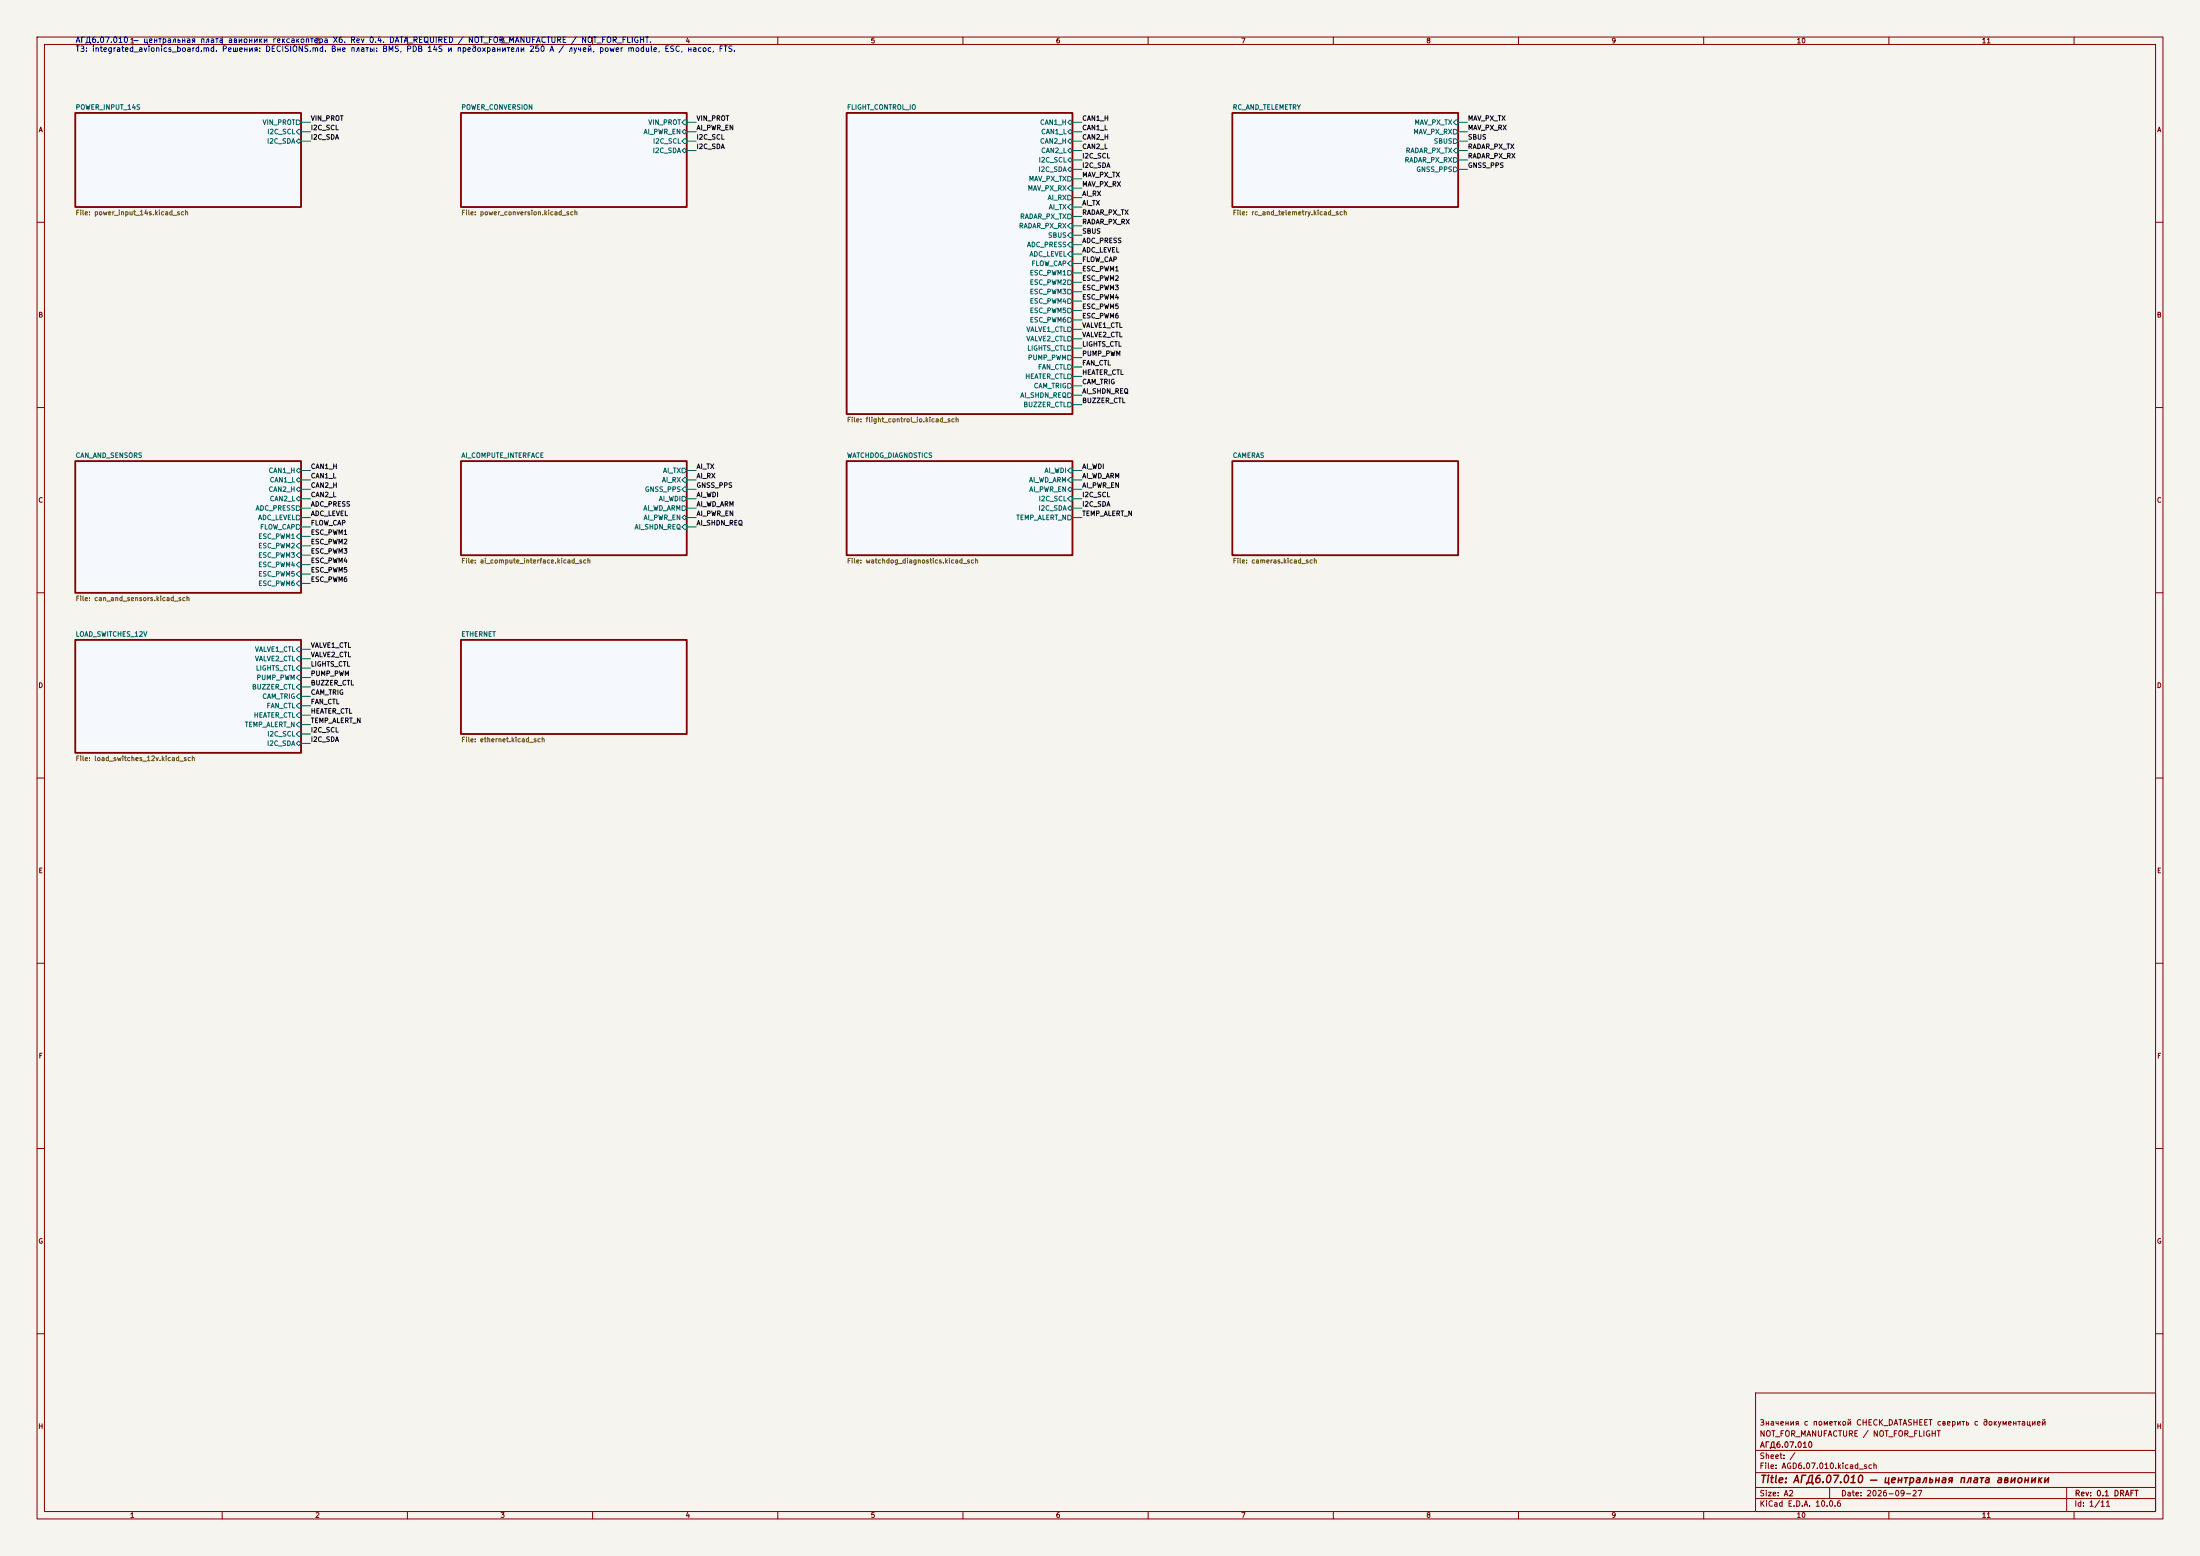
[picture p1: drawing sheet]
(kicad_sch (version 20260101) (generator "eeschema") (generator_version "10.0") (paper "A2") (title_block (title "АГД6.07.010 — центральная плата авионики") (date "2026-09-27") (rev "0.1 DRAFT") (company "АГД6.07.010") (comment 1 "NOT_FOR_MANUFACTURE / NOT_FOR_FLIGHT") (comment 2 "Значения с пометкой CHECK_DATASHEET сверить с документацией")) (lib_symbols ) (text "АГД6.07.010 — центральная плата авионики гексакоптера X6. Rev 0.4. DATA_REQUIRED / NOT_FOR_MANUFACTURE / NOT_FOR_FLIGHT.\nТЗ: integrated_avionics_board.md. Решения: DECISIONS.md. Вне платы: BMS, PDB 14S и предохранители 250 A / лучей, power module, ESC, насос, FTS." (exclude_from_sim no) (at 20.32 10.16 0) (effects (font (size 1.5 1.5)) (justify left top)))
(wire (pts (xy 81.28 33.02) (xy 83.82 33.02)) (stroke (width 0) (type default)))
(label "VIN_PROT" (at 83.82 33.02 0) (effects (font (size 1.27 1.27)) (justify left bottom)))
(wire (pts (xy 81.28 35.56) (xy 83.82 35.56)) (stroke (width 0) (type default)))
(label "I2C_SCL" (at 83.82 35.56 0) (effects (font (size 1.27 1.27)) (justify left bottom)))
(wire (pts (xy 81.28 38.1) (xy 83.82 38.1)) (stroke (width 0) (type default)))
(label "I2C_SDA" (at 83.82 38.1 0) (effects (font (size 1.27 1.27)) (justify left bottom)))
(wire (pts (xy 185.42 33.02) (xy 187.96 33.02)) (stroke (width 0) (type default)))
(label "VIN_PROT" (at 187.96 33.02 0) (effects (font (size 1.27 1.27)) (justify left bottom)))
(wire (pts (xy 185.42 35.56) (xy 187.96 35.56)) (stroke (width 0) (type default)))
(label "AI_PWR_EN" (at 187.96 35.56 0) (effects (font (size 1.27 1.27)) (justify left bottom)))
(wire (pts (xy 185.42 38.1) (xy 187.96 38.1)) (stroke (width 0) (type default)))
(label "I2C_SCL" (at 187.96 38.1 0) (effects (font (size 1.27 1.27)) (justify left bottom)))
(wire (pts (xy 185.42 40.64) (xy 187.96 40.64)) (stroke (width 0) (type default)))
(label "I2C_SDA" (at 187.96 40.64 0) (effects (font (size 1.27 1.27)) (justify left bottom)))
(wire (pts (xy 289.56 33.02) (xy 292.1 33.02)) (stroke (width 0) (type default)))
(label "CAN1_H" (at 292.1 33.02 0) (effects (font (size 1.27 1.27)) (justify left bottom)))
(wire (pts (xy 289.56 35.56) (xy 292.1 35.56)) (stroke (width 0) (type default)))
(label "CAN1_L" (at 292.1 35.56 0) (effects (font (size 1.27 1.27)) (justify left bottom)))
(wire (pts (xy 289.56 38.1) (xy 292.1 38.1)) (stroke (width 0) (type default)))
(label "CAN2_H" (at 292.1 38.1 0) (effects (font (size 1.27 1.27)) (justify left bottom)))
(wire (pts (xy 289.56 40.64) (xy 292.1 40.64)) (stroke (width 0) (type default)))
(label "CAN2_L" (at 292.1 40.64 0) (effects (font (size 1.27 1.27)) (justify left bottom)))
(wire (pts (xy 289.56 43.18) (xy 292.1 43.18)) (stroke (width 0) (type default)))
(label "I2C_SCL" (at 292.1 43.18 0) (effects (font (size 1.27 1.27)) (justify left bottom)))
(wire (pts (xy 289.56 45.72) (xy 292.1 45.72)) (stroke (width 0) (type default)))
(label "I2C_SDA" (at 292.1 45.72 0) (effects (font (size 1.27 1.27)) (justify left bottom)))
(wire (pts (xy 289.56 48.26) (xy 292.1 48.26)) (stroke (width 0) (type default)))
(label "MAV_PX_TX" (at 292.1 48.26 0) (effects (font (size 1.27 1.27)) (justify left bottom)))
(wire (pts (xy 289.56 50.8) (xy 292.1 50.8)) (stroke (width 0) (type default)))
(label "MAV_PX_RX" (at 292.1 50.8 0) (effects (font (size 1.27 1.27)) (justify left bottom)))
(wire (pts (xy 289.56 53.34) (xy 292.1 53.34)) (stroke (width 0) (type default)))
(label "AI_RX" (at 292.1 53.34 0) (effects (font (size 1.27 1.27)) (justify left bottom)))
(wire (pts (xy 289.56 55.88) (xy 292.1 55.88)) (stroke (width 0) (type default)))
(label "AI_TX" (at 292.1 55.88 0) (effects (font (size 1.27 1.27)) (justify left bottom)))
(wire (pts (xy 289.56 58.42) (xy 292.1 58.42)) (stroke (width 0) (type default)))
(label "RADAR_PX_TX" (at 292.1 58.42 0) (effects (font (size 1.27 1.27)) (justify left bottom)))
(wire (pts (xy 289.56 60.96) (xy 292.1 60.96)) (stroke (width 0) (type default)))
(label "RADAR_PX_RX" (at 292.1 60.96 0) (effects (font (size 1.27 1.27)) (justify left bottom)))
(wire (pts (xy 289.56 63.5) (xy 292.1 63.5)) (stroke (width 0) (type default)))
(label "SBUS" (at 292.1 63.5 0) (effects (font (size 1.27 1.27)) (justify left bottom)))
(wire (pts (xy 289.56 66.04) (xy 292.1 66.04)) (stroke (width 0) (type default)))
(label "ADC_PRESS" (at 292.1 66.04 0) (effects (font (size 1.27 1.27)) (justify left bottom)))
(wire (pts (xy 289.56 68.58) (xy 292.1 68.58)) (stroke (width 0) (type default)))
(label "ADC_LEVEL" (at 292.1 68.58 0) (effects (font (size 1.27 1.27)) (justify left bottom)))
(wire (pts (xy 289.56 71.12) (xy 292.1 71.12)) (stroke (width 0) (type default)))
(label "FLOW_CAP" (at 292.1 71.12 0) (effects (font (size 1.27 1.27)) (justify left bottom)))
(wire (pts (xy 289.56 73.66) (xy 292.1 73.66)) (stroke (width 0) (type default)))
(label "ESC_PWM1" (at 292.1 73.66 0) (effects (font (size 1.27 1.27)) (justify left bottom)))
(wire (pts (xy 289.56 76.2) (xy 292.1 76.2)) (stroke (width 0) (type default)))
(label "ESC_PWM2" (at 292.1 76.2 0) (effects (font (size 1.27 1.27)) (justify left bottom)))
(wire (pts (xy 289.56 78.74) (xy 292.1 78.74)) (stroke (width 0) (type default)))
(label "ESC_PWM3" (at 292.1 78.74 0) (effects (font (size 1.27 1.27)) (justify left bottom)))
(wire (pts (xy 289.56 81.28) (xy 292.1 81.28)) (stroke (width 0) (type default)))
(label "ESC_PWM4" (at 292.1 81.28 0) (effects (font (size 1.27 1.27)) (justify left bottom)))
(wire (pts (xy 289.56 83.82) (xy 292.1 83.82)) (stroke (width 0) (type default)))
(label "ESC_PWM5" (at 292.1 83.82 0) (effects (font (size 1.27 1.27)) (justify left bottom)))
(wire (pts (xy 289.56 86.36) (xy 292.1 86.36)) (stroke (width 0) (type default)))
(label "ESC_PWM6" (at 292.1 86.36 0) (effects (font (size 1.27 1.27)) (justify left bottom)))
(wire (pts (xy 289.56 88.9) (xy 292.1 88.9)) (stroke (width 0) (type default)))
(label "VALVE1_CTL" (at 292.1 88.9 0) (effects (font (size 1.27 1.27)) (justify left bottom)))
(wire (pts (xy 289.56 91.44) (xy 292.1 91.44)) (stroke (width 0) (type default)))
(label "VALVE2_CTL" (at 292.1 91.44 0) (effects (font (size 1.27 1.27)) (justify left bottom)))
(wire (pts (xy 289.56 93.98) (xy 292.1 93.98)) (stroke (width 0) (type default)))
(label "LIGHTS_CTL" (at 292.1 93.98 0) (effects (font (size 1.27 1.27)) (justify left bottom)))
(wire (pts (xy 289.56 96.52) (xy 292.1 96.52)) (stroke (width 0) (type default)))
(label "PUMP_PWM" (at 292.1 96.52 0) (effects (font (size 1.27 1.27)) (justify left bottom)))
(wire (pts (xy 289.56 99.06) (xy 292.1 99.06)) (stroke (width 0) (type default)))
(label "FAN_CTL" (at 292.1 99.06 0) (effects (font (size 1.27 1.27)) (justify left bottom)))
(wire (pts (xy 289.56 101.6) (xy 292.1 101.6)) (stroke (width 0) (type default)))
(label "HEATER_CTL" (at 292.1 101.6 0) (effects (font (size 1.27 1.27)) (justify left bottom)))
(wire (pts (xy 289.56 104.14) (xy 292.1 104.14)) (stroke (width 0) (type default)))
(label "CAM_TRIG" (at 292.1 104.14 0) (effects (font (size 1.27 1.27)) (justify left bottom)))
(wire (pts (xy 289.56 106.68) (xy 292.1 106.68)) (stroke (width 0) (type default)))
(label "AI_SHDN_REQ" (at 292.1 106.68 0) (effects (font (size 1.27 1.27)) (justify left bottom)))
(wire (pts (xy 289.56 109.22) (xy 292.1 109.22)) (stroke (width 0) (type default)))
(label "BUZZER_CTL" (at 292.1 109.22 0) (effects (font (size 1.27 1.27)) (justify left bottom)))
(wire (pts (xy 393.7 33.02) (xy 396.24 33.02)) (stroke (width 0) (type default)))
(label "MAV_PX_TX" (at 396.24 33.02 0) (effects (font (size 1.27 1.27)) (justify left bottom)))
(wire (pts (xy 393.7 35.56) (xy 396.24 35.56)) (stroke (width 0) (type default)))
(label "MAV_PX_RX" (at 396.24 35.56 0) (effects (font (size 1.27 1.27)) (justify left bottom)))
(wire (pts (xy 393.7 38.1) (xy 396.24 38.1)) (stroke (width 0) (type default)))
(label "SBUS" (at 396.24 38.1 0) (effects (font (size 1.27 1.27)) (justify left bottom)))
(wire (pts (xy 393.7 40.64) (xy 396.24 40.64)) (stroke (width 0) (type default)))
(label "RADAR_PX_TX" (at 396.24 40.64 0) (effects (font (size 1.27 1.27)) (justify left bottom)))
(wire (pts (xy 393.7 43.18) (xy 396.24 43.18)) (stroke (width 0) (type default)))
(label "RADAR_PX_RX" (at 396.24 43.18 0) (effects (font (size 1.27 1.27)) (justify left bottom)))
(wire (pts (xy 393.7 45.72) (xy 396.24 45.72)) (stroke (width 0) (type default)))
(label "GNSS_PPS" (at 396.24 45.72 0) (effects (font (size 1.27 1.27)) (justify left bottom)))
(wire (pts (xy 81.28 127.0) (xy 83.82 127.0)) (stroke (width 0) (type default)))
(label "CAN1_H" (at 83.82 127.0 0) (effects (font (size 1.27 1.27)) (justify left bottom)))
(wire (pts (xy 81.28 129.54) (xy 83.82 129.54)) (stroke (width 0) (type default)))
(label "CAN1_L" (at 83.82 129.54 0) (effects (font (size 1.27 1.27)) (justify left bottom)))
(wire (pts (xy 81.28 132.08) (xy 83.82 132.08)) (stroke (width 0) (type default)))
(label "CAN2_H" (at 83.82 132.08 0) (effects (font (size 1.27 1.27)) (justify left bottom)))
(wire (pts (xy 81.28 134.62) (xy 83.82 134.62)) (stroke (width 0) (type default)))
(label "CAN2_L" (at 83.82 134.62 0) (effects (font (size 1.27 1.27)) (justify left bottom)))
(wire (pts (xy 81.28 137.16) (xy 83.82 137.16)) (stroke (width 0) (type default)))
(label "ADC_PRESS" (at 83.82 137.16 0) (effects (font (size 1.27 1.27)) (justify left bottom)))
(wire (pts (xy 81.28 139.7) (xy 83.82 139.7)) (stroke (width 0) (type default)))
(label "ADC_LEVEL" (at 83.82 139.7 0) (effects (font (size 1.27 1.27)) (justify left bottom)))
(wire (pts (xy 81.28 142.24) (xy 83.82 142.24)) (stroke (width 0) (type default)))
(label "FLOW_CAP" (at 83.82 142.24 0) (effects (font (size 1.27 1.27)) (justify left bottom)))
(wire (pts (xy 81.28 144.78) (xy 83.82 144.78)) (stroke (width 0) (type default)))
(label "ESC_PWM1" (at 83.82 144.78 0) (effects (font (size 1.27 1.27)) (justify left bottom)))
(wire (pts (xy 81.28 147.32) (xy 83.82 147.32)) (stroke (width 0) (type default)))
(label "ESC_PWM2" (at 83.82 147.32 0) (effects (font (size 1.27 1.27)) (justify left bottom)))
(wire (pts (xy 81.28 149.86) (xy 83.82 149.86)) (stroke (width 0) (type default)))
(label "ESC_PWM3" (at 83.82 149.86 0) (effects (font (size 1.27 1.27)) (justify left bottom)))
(wire (pts (xy 81.28 152.4) (xy 83.82 152.4)) (stroke (width 0) (type default)))
(label "ESC_PWM4" (at 83.82 152.4 0) (effects (font (size 1.27 1.27)) (justify left bottom)))
(wire (pts (xy 81.28 154.94) (xy 83.82 154.94)) (stroke (width 0) (type default)))
(label "ESC_PWM5" (at 83.82 154.94 0) (effects (font (size 1.27 1.27)) (justify left bottom)))
(wire (pts (xy 81.28 157.48) (xy 83.82 157.48)) (stroke (width 0) (type default)))
(label "ESC_PWM6" (at 83.82 157.48 0) (effects (font (size 1.27 1.27)) (justify left bottom)))
(wire (pts (xy 185.42 127.0) (xy 187.96 127.0)) (stroke (width 0) (type default)))
(label "AI_TX" (at 187.96 127.0 0) (effects (font (size 1.27 1.27)) (justify left bottom)))
(wire (pts (xy 185.42 129.54) (xy 187.96 129.54)) (stroke (width 0) (type default)))
(label "AI_RX" (at 187.96 129.54 0) (effects (font (size 1.27 1.27)) (justify left bottom)))
(wire (pts (xy 185.42 132.08) (xy 187.96 132.08)) (stroke (width 0) (type default)))
(label "GNSS_PPS" (at 187.96 132.08 0) (effects (font (size 1.27 1.27)) (justify left bottom)))
(wire (pts (xy 185.42 134.62) (xy 187.96 134.62)) (stroke (width 0) (type default)))
(label "AI_WDI" (at 187.96 134.62 0) (effects (font (size 1.27 1.27)) (justify left bottom)))
(wire (pts (xy 185.42 137.16) (xy 187.96 137.16)) (stroke (width 0) (type default)))
(label "AI_WD_ARM" (at 187.96 137.16 0) (effects (font (size 1.27 1.27)) (justify left bottom)))
(wire (pts (xy 185.42 139.7) (xy 187.96 139.7)) (stroke (width 0) (type default)))
(label "AI_PWR_EN" (at 187.96 139.7 0) (effects (font (size 1.27 1.27)) (justify left bottom)))
(wire (pts (xy 185.42 142.24) (xy 187.96 142.24)) (stroke (width 0) (type default)))
(label "AI_SHDN_REQ" (at 187.96 142.24 0) (effects (font (size 1.27 1.27)) (justify left bottom)))
(wire (pts (xy 289.56 127.0) (xy 292.1 127.0)) (stroke (width 0) (type default)))
(label "AI_WDI" (at 292.1 127.0 0) (effects (font (size 1.27 1.27)) (justify left bottom)))
(wire (pts (xy 289.56 129.54) (xy 292.1 129.54)) (stroke (width 0) (type default)))
(label "AI_WD_ARM" (at 292.1 129.54 0) (effects (font (size 1.27 1.27)) (justify left bottom)))
(wire (pts (xy 289.56 132.08) (xy 292.1 132.08)) (stroke (width 0) (type default)))
(label "AI_PWR_EN" (at 292.1 132.08 0) (effects (font (size 1.27 1.27)) (justify left bottom)))
(wire (pts (xy 289.56 134.62) (xy 292.1 134.62)) (stroke (width 0) (type default)))
(label "I2C_SCL" (at 292.1 134.62 0) (effects (font (size 1.27 1.27)) (justify left bottom)))
(wire (pts (xy 289.56 137.16) (xy 292.1 137.16)) (stroke (width 0) (type default)))
(label "I2C_SDA" (at 292.1 137.16 0) (effects (font (size 1.27 1.27)) (justify left bottom)))
(wire (pts (xy 289.56 139.7) (xy 292.1 139.7)) (stroke (width 0) (type default)))
(label "TEMP_ALERT_N" (at 292.1 139.7 0) (effects (font (size 1.27 1.27)) (justify left bottom)))
(wire (pts (xy 81.28 175.26) (xy 83.82 175.26)) (stroke (width 0) (type default)))
(label "VALVE1_CTL" (at 83.82 175.26 0) (effects (font (size 1.27 1.27)) (justify left bottom)))
(wire (pts (xy 81.28 177.8) (xy 83.82 177.8)) (stroke (width 0) (type default)))
(label "VALVE2_CTL" (at 83.82 177.8 0) (effects (font (size 1.27 1.27)) (justify left bottom)))
(wire (pts (xy 81.28 180.34) (xy 83.82 180.34)) (stroke (width 0) (type default)))
(label "LIGHTS_CTL" (at 83.82 180.34 0) (effects (font (size 1.27 1.27)) (justify left bottom)))
(wire (pts (xy 81.28 182.88) (xy 83.82 182.88)) (stroke (width 0) (type default)))
(label "PUMP_PWM" (at 83.82 182.88 0) (effects (font (size 1.27 1.27)) (justify left bottom)))
(wire (pts (xy 81.28 185.42) (xy 83.82 185.42)) (stroke (width 0) (type default)))
(label "BUZZER_CTL" (at 83.82 185.42 0) (effects (font (size 1.27 1.27)) (justify left bottom)))
(wire (pts (xy 81.28 187.96) (xy 83.82 187.96)) (stroke (width 0) (type default)))
(label "CAM_TRIG" (at 83.82 187.96 0) (effects (font (size 1.27 1.27)) (justify left bottom)))
(wire (pts (xy 81.28 190.5) (xy 83.82 190.5)) (stroke (width 0) (type default)))
(label "FAN_CTL" (at 83.82 190.5 0) (effects (font (size 1.27 1.27)) (justify left bottom)))
(wire (pts (xy 81.28 193.04) (xy 83.82 193.04)) (stroke (width 0) (type default)))
(label "HEATER_CTL" (at 83.82 193.04 0) (effects (font (size 1.27 1.27)) (justify left bottom)))
(wire (pts (xy 81.28 195.58) (xy 83.82 195.58)) (stroke (width 0) (type default)))
(label "TEMP_ALERT_N" (at 83.82 195.58 0) (effects (font (size 1.27 1.27)) (justify left bottom)))
(wire (pts (xy 81.28 198.12) (xy 83.82 198.12)) (stroke (width 0) (type default)))
(label "I2C_SCL" (at 83.82 198.12 0) (effects (font (size 1.27 1.27)) (justify left bottom)))
(wire (pts (xy 81.28 200.66) (xy 83.82 200.66)) (stroke (width 0) (type default)))
(label "I2C_SDA" (at 83.82 200.66 0) (effects (font (size 1.27 1.27)) (justify left bottom))) (sheet (at 20.32 30.48) (size 60.96 25.4) (exclude_from_sim no) (in_bom yes) (on_board yes) (dnp no) (fields_autoplaced yes) (stroke (width 0.5) (type solid)) (fill (color 245 248 252 1)) (property "Sheetname" "POWER_INPUT_14S" (at 20.32 29.68 0) (show_name no) (do_not_autoplace no) (effects (font (size 1.27 1.27)) (justify left bottom))) (property "Sheetfile" "power_input_14s.kicad_sch" (at 20.32 56.68 0) (show_name no) (do_not_autoplace no) (effects (font (size 1.27 1.27)) (justify left top))) (pin "VIN_PROT" output (at 81.28 33.02 0) (effects (font (size 1.27 1.27)) (justify right))) (pin "I2C_SCL" input (at 81.28 35.56 0) (effects (font (size 1.27 1.27)) (justify right))) (pin "I2C_SDA" bidirectional (at 81.28 38.1 0) (effects (font (size 1.27 1.27)) (justify right)))) (sheet (at 124.46 30.48) (size 60.96 25.4) (exclude_from_sim no) (in_bom yes) (on_board yes) (dnp no) (fields_autoplaced yes) (stroke (width 0.5) (type solid)) (fill (color 245 248 252 1)) (property "Sheetname" "POWER_CONVERSION" (at 124.46 29.68 0) (show_name no) (do_not_autoplace no) (effects (font (size 1.27 1.27)) (justify left bottom))) (property "Sheetfile" "power_conversion.kicad_sch" (at 124.46 56.68 0) (show_name no) (do_not_autoplace no) (effects (font (size 1.27 1.27)) (justify left top))) (pin "VIN_PROT" input (at 185.42 33.02 0) (effects (font (size 1.27 1.27)) (justify right))) (pin "AI_PWR_EN" bidirectional (at 185.42 35.56 0) (effects (font (size 1.27 1.27)) (justify right))) (pin "I2C_SCL" input (at 185.42 38.1 0) (effects (font (size 1.27 1.27)) (justify right))) (pin "I2C_SDA" bidirectional (at 185.42 40.64 0) (effects (font (size 1.27 1.27)) (justify right)))) (sheet (at 228.6 30.48) (size 60.96 81.28) (exclude_from_sim no) (in_bom yes) (on_board yes) (dnp no) (fields_autoplaced yes) (stroke (width 0.5) (type solid)) (fill (color 245 248 252 1)) (property "Sheetname" "FLIGHT_CONTROL_IO" (at 228.6 29.68 0) (show_name no) (do_not_autoplace no) (effects (font (size 1.27 1.27)) (justify left bottom))) (property "Sheetfile" "flight_control_io.kicad_sch" (at 228.6 112.56 0) (show_name no) (do_not_autoplace no) (effects (font (size 1.27 1.27)) (justify left top))) (pin "CAN1_H" bidirectional (at 289.56 33.02 0) (effects (font (size 1.27 1.27)) (justify right))) (pin "CAN1_L" bidirectional (at 289.56 35.56 0) (effects (font (size 1.27 1.27)) (justify right))) (pin "CAN2_H" bidirectional (at 289.56 38.1 0) (effects (font (size 1.27 1.27)) (justify right))) (pin "CAN2_L" bidirectional (at 289.56 40.64 0) (effects (font (size 1.27 1.27)) (justify right))) (pin "I2C_SCL" bidirectional (at 289.56 43.18 0) (effects (font (size 1.27 1.27)) (justify right))) (pin "I2C_SDA" bidirectional (at 289.56 45.72 0) (effects (font (size 1.27 1.27)) (justify right))) (pin "MAV_PX_TX" output (at 289.56 48.26 0) (effects (font (size 1.27 1.27)) (justify right))) (pin "MAV_PX_RX" input (at 289.56 50.8 0) (effects (font (size 1.27 1.27)) (justify right))) (pin "AI_RX" output (at 289.56 53.34 0) (effects (font (size 1.27 1.27)) (justify right))) (pin "AI_TX" input (at 289.56 55.88 0) (effects (font (size 1.27 1.27)) (justify right))) (pin "RADAR_PX_TX" output (at 289.56 58.42 0) (effects (font (size 1.27 1.27)) (justify right))) (pin "RADAR_PX_RX" input (at 289.56 60.96 0) (effects (font (size 1.27 1.27)) (justify right))) (pin "SBUS" input (at 289.56 63.5 0) (effects (font (size 1.27 1.27)) (justify right))) (pin "ADC_PRESS" input (at 289.56 66.04 0) (effects (font (size 1.27 1.27)) (justify right))) (pin "ADC_LEVEL" input (at 289.56 68.58 0) (effects (font (size 1.27 1.27)) (justify right))) (pin "FLOW_CAP" input (at 289.56 71.12 0) (effects (font (size 1.27 1.27)) (justify right))) (pin "ESC_PWM1" output (at 289.56 73.66 0) (effects (font (size 1.27 1.27)) (justify right))) (pin "ESC_PWM2" output (at 289.56 76.2 0) (effects (font (size 1.27 1.27)) (justify right))) (pin "ESC_PWM3" output (at 289.56 78.74 0) (effects (font (size 1.27 1.27)) (justify right))) (pin "ESC_PWM4" output (at 289.56 81.28 0) (effects (font (size 1.27 1.27)) (justify right))) (pin "ESC_PWM5" output (at 289.56 83.82 0) (effects (font (size 1.27 1.27)) (justify right))) (pin "ESC_PWM6" output (at 289.56 86.36 0) (effects (font (size 1.27 1.27)) (justify right))) (pin "VALVE1_CTL" output (at 289.56 88.9 0) (effects (font (size 1.27 1.27)) (justify right))) (pin "VALVE2_CTL" output (at 289.56 91.44 0) (effects (font (size 1.27 1.27)) (justify right))) (pin "LIGHTS_CTL" output (at 289.56 93.98 0) (effects (font (size 1.27 1.27)) (justify right))) (pin "PUMP_PWM" output (at 289.56 96.52 0) (effects (font (size 1.27 1.27)) (justify right))) (pin "FAN_CTL" output (at 289.56 99.06 0) (effects (font (size 1.27 1.27)) (justify right))) (pin "HEATER_CTL" output (at 289.56 101.6 0) (effects (font (size 1.27 1.27)) (justify right))) (pin "CAM_TRIG" output (at 289.56 104.14 0) (effects (font (size 1.27 1.27)) (justify right))) (pin "AI_SHDN_REQ" output (at 289.56 106.68 0) (effects (font (size 1.27 1.27)) (justify right))) (pin "BUZZER_CTL" output (at 289.56 109.22 0) (effects (font (size 1.27 1.27)) (justify right)))) (sheet (at 332.74 30.48) (size 60.96 25.4) (exclude_from_sim no) (in_bom yes) (on_board yes) (dnp no) (fields_autoplaced yes) (stroke (width 0.5) (type solid)) (fill (color 245 248 252 1)) (property "Sheetname" "RC_AND_TELEMETRY" (at 332.74 29.68 0) (show_name no) (do_not_autoplace no) (effects (font (size 1.27 1.27)) (justify left bottom))) (property "Sheetfile" "rc_and_telemetry.kicad_sch" (at 332.74 56.68 0) (show_name no) (do_not_autoplace no) (effects (font (size 1.27 1.27)) (justify left top))) (pin "MAV_PX_TX" input (at 393.7 33.02 0) (effects (font (size 1.27 1.27)) (justify right))) (pin "MAV_PX_RX" output (at 393.7 35.56 0) (effects (font (size 1.27 1.27)) (justify right))) (pin "SBUS" output (at 393.7 38.1 0) (effects (font (size 1.27 1.27)) (justify right))) (pin "RADAR_PX_TX" input (at 393.7 40.64 0) (effects (font (size 1.27 1.27)) (justify right))) (pin "RADAR_PX_RX" output (at 393.7 43.18 0) (effects (font (size 1.27 1.27)) (justify right))) (pin "GNSS_PPS" output (at 393.7 45.72 0) (effects (font (size 1.27 1.27)) (justify right)))) (sheet (at 20.32 124.46000000000001) (size 60.96 35.56) (exclude_from_sim no) (in_bom yes) (on_board yes) (dnp no) (fields_autoplaced yes) (stroke (width 0.5) (type solid)) (fill (color 245 248 252 1)) (property "Sheetname" "CAN_AND_SENSORS" (at 20.32 123.66 0) (show_name no) (do_not_autoplace no) (effects (font (size 1.27 1.27)) (justify left bottom))) (property "Sheetfile" "can_and_sensors.kicad_sch" (at 20.32 160.82 0) (show_name no) (do_not_autoplace no) (effects (font (size 1.27 1.27)) (justify left top))) (pin "CAN1_H" bidirectional (at 81.28 127.0 0) (effects (font (size 1.27 1.27)) (justify right))) (pin "CAN1_L" bidirectional (at 81.28 129.54 0) (effects (font (size 1.27 1.27)) (justify right))) (pin "CAN2_H" bidirectional (at 81.28 132.08 0) (effects (font (size 1.27 1.27)) (justify right))) (pin "CAN2_L" bidirectional (at 81.28 134.62 0) (effects (font (size 1.27 1.27)) (justify right))) (pin "ADC_PRESS" output (at 81.28 137.16 0) (effects (font (size 1.27 1.27)) (justify right))) (pin "ADC_LEVEL" output (at 81.28 139.7 0) (effects (font (size 1.27 1.27)) (justify right))) (pin "FLOW_CAP" output (at 81.28 142.24 0) (effects (font (size 1.27 1.27)) (justify right))) (pin "ESC_PWM1" input (at 81.28 144.78 0) (effects (font (size 1.27 1.27)) (justify right))) (pin "ESC_PWM2" input (at 81.28 147.32 0) (effects (font (size 1.27 1.27)) (justify right))) (pin "ESC_PWM3" input (at 81.28 149.86 0) (effects (font (size 1.27 1.27)) (justify right))) (pin "ESC_PWM4" input (at 81.28 152.4 0) (effects (font (size 1.27 1.27)) (justify right))) (pin "ESC_PWM5" input (at 81.28 154.94 0) (effects (font (size 1.27 1.27)) (justify right))) (pin "ESC_PWM6" input (at 81.28 157.48 0) (effects (font (size 1.27 1.27)) (justify right)))) (sheet (at 124.46 124.46000000000001) (size 60.96 25.4) (exclude_from_sim no) (in_bom yes) (on_board yes) (dnp no) (fields_autoplaced yes) (stroke (width 0.5) (type solid)) (fill (color 245 248 252 1)) (property "Sheetname" "AI_COMPUTE_INTERFACE" (at 124.46 123.66 0) (show_name no) (do_not_autoplace no) (effects (font (size 1.27 1.27)) (justify left bottom))) (property "Sheetfile" "ai_compute_interface.kicad_sch" (at 124.46 150.66 0) (show_name no) (do_not_autoplace no) (effects (font (size 1.27 1.27)) (justify left top))) (pin "AI_TX" output (at 185.42 127.0 0) (effects (font (size 1.27 1.27)) (justify right))) (pin "AI_RX" input (at 185.42 129.54 0) (effects (font (size 1.27 1.27)) (justify right))) (pin "GNSS_PPS" input (at 185.42 132.08 0) (effects (font (size 1.27 1.27)) (justify right))) (pin "AI_WDI" output (at 185.42 134.62 0) (effects (font (size 1.27 1.27)) (justify right))) (pin "AI_WD_ARM" output (at 185.42 137.16 0) (effects (font (size 1.27 1.27)) (justify right))) (pin "AI_PWR_EN" bidirectional (at 185.42 139.7 0) (effects (font (size 1.27 1.27)) (justify right))) (pin "AI_SHDN_REQ" input (at 185.42 142.24 0) (effects (font (size 1.27 1.27)) (justify right)))) (sheet (at 228.6 124.46000000000001) (size 60.96 25.4) (exclude_from_sim no) (in_bom yes) (on_board yes) (dnp no) (fields_autoplaced yes) (stroke (width 0.5) (type solid)) (fill (color 245 248 252 1)) (property "Sheetname" "WATCHDOG_DIAGNOSTICS" (at 228.6 123.66 0) (show_name no) (do_not_autoplace no) (effects (font (size 1.27 1.27)) (justify left bottom))) (property "Sheetfile" "watchdog_diagnostics.kicad_sch" (at 228.6 150.66 0) (show_name no) (do_not_autoplace no) (effects (font (size 1.27 1.27)) (justify left top))) (pin "AI_WDI" input (at 289.56 127.0 0) (effects (font (size 1.27 1.27)) (justify right))) (pin "AI_WD_ARM" input (at 289.56 129.54 0) (effects (font (size 1.27 1.27)) (justify right))) (pin "AI_PWR_EN" bidirectional (at 289.56 132.08 0) (effects (font (size 1.27 1.27)) (justify right))) (pin "I2C_SCL" input (at 289.56 134.62 0) (effects (font (size 1.27 1.27)) (justify right))) (pin "I2C_SDA" bidirectional (at 289.56 137.16 0) (effects (font (size 1.27 1.27)) (justify right))) (pin "TEMP_ALERT_N" output (at 289.56 139.7 0) (effects (font (size 1.27 1.27)) (justify right)))) (sheet (at 332.74 124.46000000000001) (size 60.96 25.4) (exclude_from_sim no) (in_bom yes) (on_board yes) (dnp no) (fields_autoplaced yes) (stroke (width 0.5) (type solid)) (fill (color 245 248 252 1)) (property "Sheetname" "CAMERAS" (at 332.74 123.66 0) (show_name no) (do_not_autoplace no) (effects (font (size 1.27 1.27)) (justify left bottom))) (property "Sheetfile" "cameras.kicad_sch" (at 332.74 150.66 0) (show_name no) (do_not_autoplace no) (effects (font (size 1.27 1.27)) (justify left top)))) (sheet (at 20.32 172.72) (size 60.96 30.48) (exclude_from_sim no) (in_bom yes) (on_board yes) (dnp no) (fields_autoplaced yes) (stroke (width 0.5) (type solid)) (fill (color 245 248 252 1)) (property "Sheetname" "LOAD_SWITCHES_12V" (at 20.32 171.92 0) (show_name no) (do_not_autoplace no) (effects (font (size 1.27 1.27)) (justify left bottom))) (property "Sheetfile" "load_switches_12v.kicad_sch" (at 20.32 204.0 0) (show_name no) (do_not_autoplace no) (effects (font (size 1.27 1.27)) (justify left top))) (pin "VALVE1_CTL" input (at 81.28 175.26 0) (effects (font (size 1.27 1.27)) (justify right))) (pin "VALVE2_CTL" input (at 81.28 177.8 0) (effects (font (size 1.27 1.27)) (justify right))) (pin "LIGHTS_CTL" input (at 81.28 180.34 0) (effects (font (size 1.27 1.27)) (justify right))) (pin "PUMP_PWM" input (at 81.28 182.88 0) (effects (font (size 1.27 1.27)) (justify right))) (pin "BUZZER_CTL" input (at 81.28 185.42 0) (effects (font (size 1.27 1.27)) (justify right))) (pin "CAM_TRIG" input (at 81.28 187.96 0) (effects (font (size 1.27 1.27)) (justify right))) (pin "FAN_CTL" input (at 81.28 190.5 0) (effects (font (size 1.27 1.27)) (justify right))) (pin "HEATER_CTL" input (at 81.28 193.04 0) (effects (font (size 1.27 1.27)) (justify right))) (pin "TEMP_ALERT_N" input (at 81.28 195.58 0) (effects (font (size 1.27 1.27)) (justify right))) (pin "I2C_SCL" input (at 81.28 198.12 0) (effects (font (size 1.27 1.27)) (justify right))) (pin "I2C_SDA" bidirectional (at 81.28 200.66 0) (effects (font (size 1.27 1.27)) (justify right)))) (sheet (at 124.46 172.72) (size 60.96 25.4) (exclude_from_sim no) (in_bom yes) (on_board yes) (dnp no) (fields_autoplaced yes) (stroke (width 0.5) (type solid)) (fill (color 245 248 252 1)) (property "Sheetname" "ETHERNET" (at 124.46 171.92 0) (show_name no) (do_not_autoplace no) (effects (font (size 1.27 1.27)) (justify left bottom))) (property "Sheetfile" "ethernet.kicad_sch" (at 124.46 198.92 0) (show_name no) (do_not_autoplace no) (effects (font (size 1.27 1.27)) (justify left top)))) (sheet_instances (path "" (page "1"))) (embedded_fonts no))
